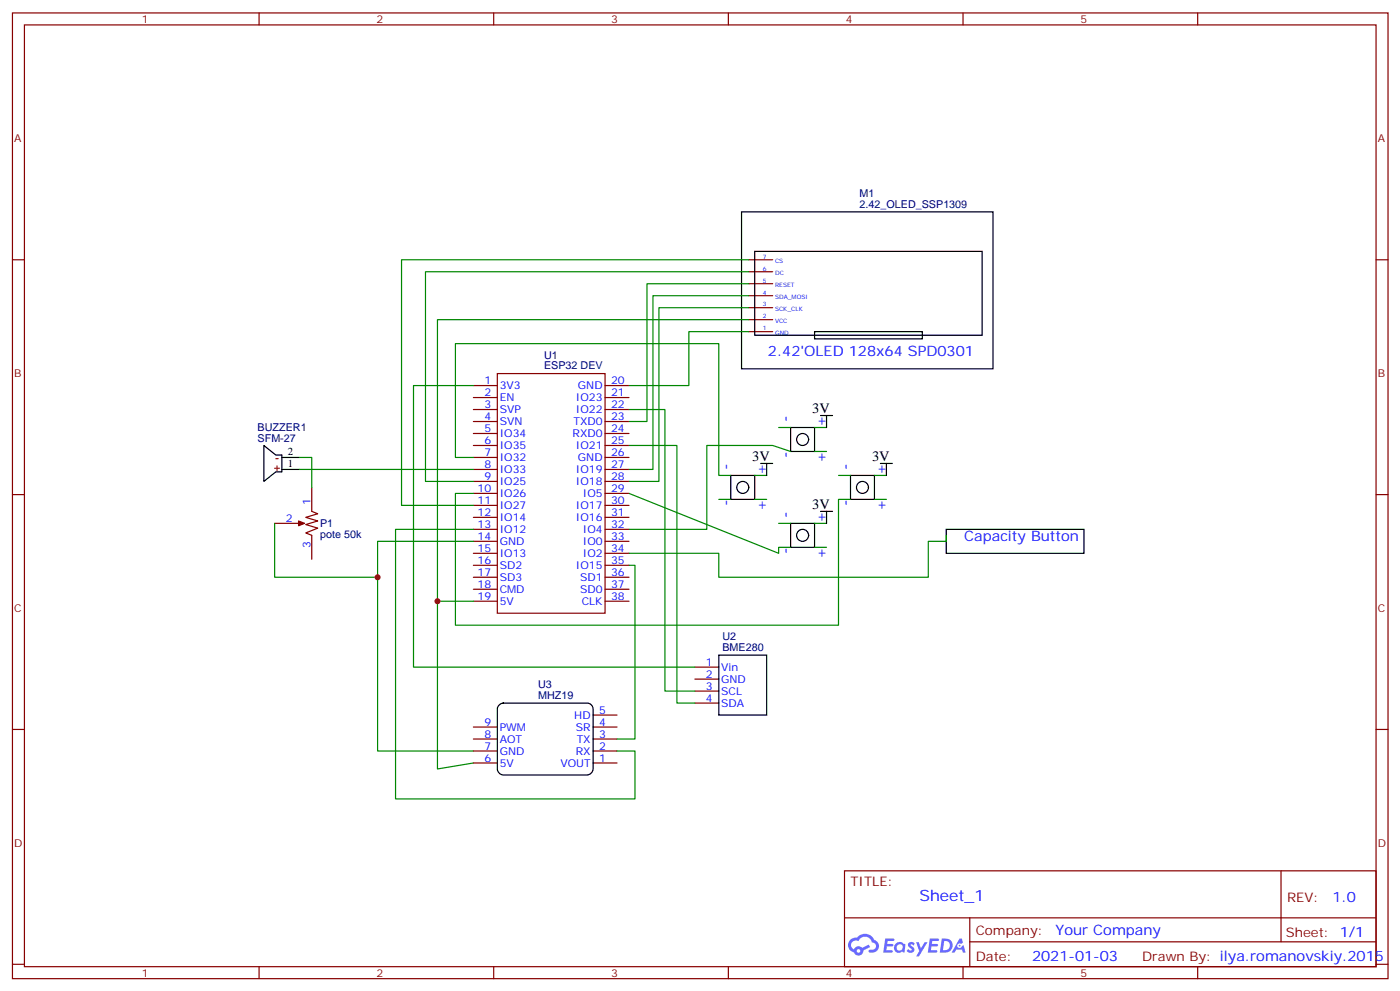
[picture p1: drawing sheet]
<svg xmlns="http://www.w3.org/2000/svg" width="413mm" height="292mm" viewBox="0 0 413 292" stroke-linecap="round" stroke-linejoin="round" font-family="sans-serif">
<g fill="none" stroke="#870000" stroke-width=".35">
<path d="M3.7 3.8h405.3v284.3h-405.3zM7.2 7.3h398.3v277.3h-398.3zM76.3 3.8v3.5M145.5 3.8v3.5M214.6 3.8v3.5M283.8 3.8v3.5M352.9 3.8v3.5M3.7 76.5h3.5M405.5 76.5h3.5M3.7 145.6h3.5M405.5 145.6h3.5M3.7 214.8h3.5"/>
<path d="M405.5 214.8h3.5M248.8 256.4h156.7v28.2h-156.7zM377.5 256.4v20.9M248.9 270.2h156.5M285.8 277.3h119.6M285.8 270.2v14.2M3.7 283.9h3.5M76.3 284.6v3.5M145.5 284.6v3.5M214.6 284.6v3.5M283.8 284.6v3.5M352.9 284.6v3.5"/>
<path d="M405.5 283.9h3.5"/>
</g>
<g fill="#5487ff">
<path d="M267.8 277.6a1.22 1.22 0 0 1 1.8 .2l-.4 .6a.47 .47 0 0 0-.4-.4 .47 .47 0 0 0-.5 .2l.2 .2a1.14 1.14 0 0 1 .8 1.8 1.14 1.14 0 0 1-2 0l-.2-.2 .5-.6 .7 .5a.29 .29 0 0 0 .4-.3 .29 .29 0 0 0-.3-.3 1.04 1.04 0 0 1-.6-1.7z"/>
<path d="M260.8 276.3h2.4l.3 .2-.1 .5-1.8 .1-.2 .8h1.6l.3 .4-.4 .4h-1.6l-.1 1.1h1.7l.2 .3-.2 .3-2.7 .1z"/>
<path d="M274 276.3h2.3l.4 .2-.2 .5-1.8 .1-.1 .8h1.5l.3 .4-.3 .4h-1.6l-.2 1.1h1.7l.2 .3-.2 .3-2.6 .1z"/>
<path d="M282.7 276.3h.7l.4 1.3-.6 .3a.69 .69 0 0 0-1.1 .3 .69 .69 0 0 0 .5 .9 .69 .69 0 0 0 .9-.6l.4-.2 .6 2.2h-.8l-.2-.9h-1.7l-.5 .9h-.9z"/>
<path d="M270 277.4h.7l.7 1.8 1.1-1.8h.8l-2.5 4.2h-.9l1-1.5z"/>
<path d="M277.5 276.3l-.6 4.2h1.4a2.11 2.11 0 0 0 2.4-2.1 2.11 2.11 0 0 0-2.5-2.1zM278.2 277.1a1.39 1.39 0 0 1 1.7 1.4 1.39 1.39 0 0 1-1.8 1.3h-.2z"/>
<path d="M263.8 277.9a1.54 1.54 0 0 0 0 2.2 1.54 1.54 0 0 0 2.1 .1l.6 .3 .3-2.3-.1-.3h-.5a1.49 1.49 0 0 0-2.4 0zM264.1 278.9a.95 .95 0 0 1 1.9 0 .95 .95 0 0 1-1.9 0z"/>
<path d="M250.6 276.7a2.18 2.18 0 0 0 1 3.7 1.44 1.44 0 0 0 1.7 .9 1.44 1.44 0 0 0 1.1-1.4l2-1.1-.4-.7-1.9 1a1.47 1.47 0 0 0-2.5 .4 1.39 1.39 0 0 1-.6-1.9 1.39 1.39 0 0 1 2-.5 2.12 2.12 0 0 1 2.1-1.3 2.12 2.12 0 0 1 1.9 1.7 1.14 1.14 0 0 1 1.1 1.4 1.14 1.14 0 0 1-1.6 .7 .43 .43 0 0 0-.6 .4 .43 .43 0 0 0 .4 .5 1.98 1.98 0 0 0 2.6-1.2 1.98 1.98 0 0 0-1.3-2.6 3.1 3.1 0 0 0-5.2-.6l-.9 .1zM252.4 280a.55 .55 0 0 1 1.1 0 .55 .55 0 0 1-1.1 0z"/>
<circle cx="282.8" cy="278.4" r=".26"/>
</g>
<g fill="none" stroke="#870000" stroke-width=".35">
<path d="M220.6 76.5h7.1M220.6 97.6h7.1M220.6 94.1h7.1M220.6 90.6h7.1M220.6 87.1h7.1M220.6 83.5h7.1M220.6 80h7.1M139.5 113.5h7M139.5 117.1h7M146.5 110h31.8v70.6h-31.8zM178.3 113.5h7M178.3 117.1h7"/>
<path d="M139.5 120.6h7M139.5 124.1h7M139.5 127.6h7M139.5 131.2h7M139.5 134.7h7M139.5 138.2h7M178.3 120.6h7M178.3 124.1h7M178.3 127.6h7M178.3 131.2h7M178.3 134.7h7M178.3 138.2h7"/>
<path d="M80.9 154.1h7.1M91.9 143.5v7.1l1.7 .7-3.5 1 3.5 1.1-3.5 1 3.5 1.1-3.5 1.4 1.8 .7v7.1M139.5 141.7h7M139.5 145.3h7M139.5 148.8h7M139.5 152.3h7M139.5 155.9h7M139.5 159.4h7M178.3 141.7h7M178.3 145.3h7M178.3 148.8h7M178.3 152.3h7"/>
<path d="M178.3 155.9h7M178.3 159.4h7M139.5 162.9h7M139.5 166.4h7M139.5 170h7M139.5 173.5h7M139.5 177h7M178.3 162.9h7M178.3 166.4h7M178.3 170h7M178.3 173.5h7M178.3 177h7"/>
<path d="M204.8 196.4h7M204.8 200h7M139.5 217.6h7M139.5 214.1h7M174.8 217.6h7M174.8 214.1h7M174.8 210.5h7M204.8 203.5h7M204.8 207h7M139.5 224.6h7M139.5 221.1h7M174.8 224.6h7"/>
<path d="M174.8 221.1h7"/>
</g>
<g fill="none" stroke="#000" stroke-width=".35">
<path d="M218.5 62.4h74.1v46.2h-74.1zM222.4 74h67v24.7h-67zM240 97.6h31.8v2.2h-31.8zM77.8 131.2l3.5 2.8h1.7v4.9h-1.7l-3.5 2.8zM83 138.2h5.3M83 134.7h5.3M215.3 140h7.1v7h-7.1zM224.2 136.5h3.5M225.9 136.5v3.5M233 125.9h7v7h-7zM241.8 122.3h3.5M243.6 122.3v3.6"/>
<path d="M250.6 140h7.1v7h-7.1zM259.4 136.5h3.6M261.2 136.5v3.5M233 154.1h7v7h-7zM241.8 150.6h3.5M243.6 150.6v3.5M278.8 155.9h40.6v7h-40.6zM211.8 192.9h14.1v17.6h-14.1zM147.1 207.5l1.2-.5h24.7a1.76 1.76 0 0 1 1.8 1.8v17.6a1.89 1.89 0 0 1-1.8 1.8h-24.7a1.89 1.89 0 0 1-1.8-1.8v-17.6z"/>
<circle cx="236.5" cy="129.4" r="1.76"/>
<circle cx="218.9" cy="143.5" r="1.76"/>
<circle cx="236.5" cy="157.6" r="1.76"/>
<circle cx="254.1" cy="143.5" r="1.76"/>
</g>
<g fill="none" stroke="#008700" stroke-width=".35">
<path d="M220.6 76.5h-102.3v72.3h21.2M220.6 97.6h-17.6v15.9h-17.7M220.6 94.1h-91.7v82.9h10.6M220.6 80h-95.2v61.7h14.1M220.6 83.5h-30v40.6h-5.3M220.6 87.1h-28.2v51.1h-7.1M220.6 90.6h-26.4v51.1h-8.9M139.5 113.5h-17.7v82.9h83M88.3 134.7h3.6v8.8M88.3 138.2h51.2M139.5 134.7h-5.3v-33.5h77.6v38.8h3.5M185.3 131.2h14.2v75.8h5.3"/>
<path d="M185.3 120.6h10.6v82.9h8.9M222.4 140h3.5M229.4 125.9h3.6M233 132.9l-5.3-1.7h-19.4v24.7h-23M240 125.9h3.6M240 132.9h3.6M247.1 140h3.5M257.7 140h3.5M80.9 154.1v15.9h30.4M139.5 145.3h-5.3v38.8h112.9v-37.1h3.5M139.5 159.4h-28.2v61.7h28.2M139.5 155.9h-22.9v79.3h70.5v-14.1h-5.3"/>
<path d="M185.3 145.3l44.1 17.6v-1.8h3.6M211.8 147h3.5M222.4 147h3.5M229.4 154.1h3.6M240 154.1h3.6M257.7 147h3.5M278.8 157.6v1.8h-5.3v10.6h-61.7v-7.1h-26.5M128.9 177v49.4l10.6-1.8M185.3 166.4h1.8v51.2h-5.3M240 161.1h3.6"/>
</g>
<path d="M80.9 137.9h1.4M81.3 135h.7M81.6 137.2v1.4" fill="none" stroke="#f00" stroke-width=".35"/>
<path d="M88 153.4l1.7 .7-1.7 .7z" fill="#870000" stroke="#870000" stroke-width=".35"/>
<g fill="#c00">
<circle cx="128.9" cy="177" r=".88"/>
<circle cx="111.3" cy="170" r=".88"/>
</g>
<text font-size="4.6" fill="#00f" x="270.9" y="265.4">Sheet_1</text>
<g font-size="4.2" fill="#00f">
<text x="226.3" y="104.7">2.42'OLED 128x64 SPD0301</text>
<text x="232.8" y="124.3" transform="rotate(-90 232.8 124.3)">-</text>
<text x="243.4" y="125.8" transform="rotate(-90 243.4 125.8)">+</text>
<text x="232.8" y="134.8" transform="rotate(-90 232.8 134.8)">-</text>
<text x="243.4" y="136.4" transform="rotate(-90 243.4 136.4)">+</text>
<text x="215.1" y="138.4" transform="rotate(-90 215.1 138.4)">-</text>
<text x="225.7" y="139.9" transform="rotate(-90 225.7 139.9)">+</text>
<text x="250.4" y="138.4" transform="rotate(-90 250.4 138.4)">-</text>
<text x="261" y="139.9" transform="rotate(-90 261 139.9)">+</text>
<text x="215.1" y="149" transform="rotate(-90 215.1 149)">-</text>
<text x="250.4" y="149" transform="rotate(-90 250.4 149)">-</text>
<text x="225.7" y="150.5" transform="rotate(-90 225.7 150.5)">+</text>
<text x="232.8" y="152.5" transform="rotate(-90 232.8 152.5)">-</text>
<text x="243.4" y="154" transform="rotate(-90 243.4 154)">+</text>
<text x="261" y="150.5" transform="rotate(-90 261 150.5)">+</text>
<text x="284.1" y="159.4">Capacity Button</text>
<text x="232.8" y="163.1" transform="rotate(-90 232.8 163.1)">-</text>
<text x="243.4" y="164.6" transform="rotate(-90 243.4 164.6)">+</text>
<text x="392.6" y="265.7">1.0</text>
<text x="311" y="275.2">Your Company</text>
<text x="304.1" y="283">2021-01-03</text>
</g>
<g font-size="4.2">
<text x="239.3" y="121.6">3V</text>
<text x="221.7" y="135.7">3V</text>
<text x="257" y="135.7">3V</text>
<text x="239.3" y="149.9">3V</text>
</g>
<g font-size="3.9" fill="#800">
<text x="250.6" y="261">TITLE:</text>
<text x="379.2" y="265.7">REV:</text>
<text x="287.5" y="275.2">Company:</text>
<text x="378.9" y="275.8">Sheet: 1/1</text>
<text x="287.5" y="282.9">Date:</text>
<text x="336.6" y="282.9">Drawn By: ilya.romanovskiy.2015</text>
</g>
<g font-size="3.2" fill="#800">
<text x="41.8" y="6.8">1</text>
<text x="110.9" y="6.8">2</text>
<text x="180.1" y="6.8">3</text>
<text x="249.2" y="6.8">4</text>
<text x="318.3" y="6.8">5</text>
<text x="4.2" y="41.9">A</text>
<text x="406" y="41.9">A</text>
<text x="4.2" y="111.1">B</text>
<text x="406" y="111.1">B</text>
<text x="4.2" y="180.2">C</text>
<text x="406" y="180.2">C</text>
<text x="4.2" y="249.3">D</text>
<text x="406" y="249.3">D</text>
<text x="41.8" y="287.6">1</text>
<text x="110.9" y="287.6">2</text>
<text x="180.1" y="287.6">3</text>
<text x="249.2" y="287.6">4</text>
<text x="318.3" y="287.6">5</text>
</g>
<g font-size="3.2" fill="#000080">
<text x="253.3" y="58.1">M1</text>
<text x="253.3" y="61.3">2.42_OLED_SSP1309</text>
<text x="160.3" y="105.6">U1</text>
<text x="160.3" y="108.8">ESP32 DEV</text>
<text x="75.9" y="130.1">SFM-27</text>
<text x="75.9" y="126.9">BUZZER1</text>
<text x="94.3" y="155.2">P1</text>
<text x="94.3" y="158.4">pote 50k</text>
<text x="212.9" y="191.7">BME280</text>
<text x="212.9" y="188.5">U2</text>
<text x="158.5" y="202.6">U3</text>
<text x="158.5" y="205.8">MHZ19</text>
</g>
<g font-size="3.2" fill="#00f">
<text x="142.8" y="113.2">1</text>
<text x="180.1" y="113.2">20</text>
<text x="142.8" y="116.7">2</text>
<text x="147.2" y="114.6">3V3</text>
<text x="147.2" y="118.1">EN</text>
<text x="169.7" y="118.1">IO23</text>
<text x="170.3" y="114.6">GND</text>
<text x="180.1" y="116.7">21</text>
<text x="142.8" y="120.2">3</text>
<text x="142.8" y="123.8">4</text>
<text x="147.2" y="121.6">SVP</text>
<text x="147.2" y="125.2">SVN</text>
<text x="169" y="125.2">TXD0</text>
<text x="169.7" y="121.6">IO22</text>
<text x="180.1" y="120.2">22</text>
<text x="180.1" y="123.8">23</text>
<text x="142.8" y="127.3">5</text>
<text x="142.8" y="130.8">6</text>
<text x="147.2" y="128.7">IO34</text>
<text x="168.7" y="128.7">RXD0</text>
<text x="180.1" y="127.3">24</text>
<text x="180.1" y="130.8">25</text>
<text x="142.8" y="134.3">7</text>
<text x="142.8" y="137.9">8</text>
<text x="147.2" y="132.2">IO35</text>
<text x="147.2" y="135.7">IO32</text>
<text x="169.7" y="132.2">IO21</text>
<text x="170.3" y="135.7">GND</text>
<text x="180.1" y="134.3">26</text>
<text x="180.1" y="137.9">27</text>
<text x="142.8" y="141.4">9</text>
<text x="147.2" y="139.3">IO33</text>
<text x="147.2" y="142.8">IO25</text>
<text x="169.7" y="139.3">IO19</text>
<text x="169.7" y="142.8">IO18</text>
<text x="180.1" y="141.4">28</text>
<text x="91.5" y="148.8" transform="rotate(-90 91.5 148.8)">1</text>
<text x="140.7" y="144.9">10</text>
<text x="140.7" y="148.4">11</text>
<text x="147.2" y="146.3">IO26</text>
<text x="147.2" y="149.9">IO27</text>
<text x="169.7" y="149.9">IO17</text>
<text x="171.7" y="146.3">IO5</text>
<text x="180.1" y="144.9">29</text>
<text x="180.1" y="148.4">30</text>
<text x="84.2" y="153.7">2</text>
<text x="140.7" y="152">12</text>
<text x="140.7" y="155.5">13</text>
<text x="147.2" y="153.4">IO14</text>
<text x="169.7" y="153.4">IO16</text>
<text x="180.1" y="152">31</text>
<text x="180.1" y="155.5">32</text>
<text x="91.5" y="161.4" transform="rotate(-90 91.5 161.4)">3</text>
<text x="140.7" y="159">14</text>
<text x="147.2" y="156.9">IO12</text>
<text x="147.2" y="160.4">GND</text>
<text x="171.7" y="156.9">IO4</text>
<text x="171.7" y="160.4">IO0</text>
<text x="180.1" y="159">33</text>
<text x="140.7" y="162.6">15</text>
<text x="140.7" y="166.1">16</text>
<text x="147.2" y="164">IO13</text>
<text x="147.2" y="167.5">SD2</text>
<text x="169.7" y="167.5">IO15</text>
<text x="171.7" y="164">IO2</text>
<text x="180.1" y="162.6">34</text>
<text x="180.1" y="166.1">35</text>
<text x="140.7" y="169.6">17</text>
<text x="140.7" y="173.1">18</text>
<text x="147.2" y="171">SD3</text>
<text x="171" y="171">SD1</text>
<text x="180.1" y="169.6">36</text>
<text x="180.1" y="173.1">37</text>
<text x="140.7" y="176.7">19</text>
<text x="147.2" y="174.6">CMD</text>
<text x="147.2" y="178.1">5V</text>
<text x="171" y="174.6">SD0</text>
<text x="171.4" y="178.1">CLK</text>
<text x="180.1" y="176.7">38</text>
<text x="208" y="196.1">1</text>
<text x="212.5" y="197.5">Vin</text>
<text x="208" y="199.6">2</text>
<text x="208" y="203.1">3</text>
<text x="212.5" y="201">GND</text>
<text x="208" y="206.7">4</text>
<text x="212.5" y="204.5">SCL</text>
<text x="212.5" y="208.1">SDA</text>
<text x="142.8" y="213.7">9</text>
<text x="147.2" y="215.1">PWM</text>
<text x="169.2" y="211.6">HD</text>
<text x="169.7" y="215.1">SR</text>
<text x="176.5" y="213.7">4</text>
<text x="176.5" y="210.2">5</text>
<text x="142.8" y="220.8">7</text>
<text x="142.8" y="217.2">8</text>
<text x="147.2" y="218.7">AOT</text>
<text x="169.9" y="218.7">TX</text>
<text x="176.5" y="220.8">2</text>
<text x="176.5" y="217.2">3</text>
<text x="142.8" y="224.3">6</text>
<text x="147.2" y="225.7">5V</text>
<text x="147.2" y="222.2">GND</text>
<text x="165.1" y="225.7">VOUT</text>
<text x="169.7" y="222.2">RX</text>
<text x="176.5" y="224.3">1</text>
</g>
<g font-size="3.2">
<text x="84.8" y="137.5">1</text>
<text x="84.8" y="134">2</text>
</g>
<g font-size="1.8" fill="#00f">
<text x="224.8" y="76.1">7</text>
<text x="228.4" y="77.5">CS</text>
<text x="224.8" y="83.2">5</text>
<text x="224.8" y="79.7">6</text>
<text x="228.4" y="81.1">DC</text>
<text x="224.8" y="86.7">4</text>
<text x="228.4" y="88.1">SDA_MOSI</text>
<text x="228.4" y="84.6">RESET</text>
<text x="224.8" y="93.8">2</text>
<text x="224.8" y="90.2">3</text>
<text x="228.4" y="95.2">VCC</text>
<text x="228.4" y="91.7">SCK_CLK</text>
<text x="224.8" y="97.3">1</text>
<text x="228.4" y="98.7">GND</text>
</g>
</svg>
